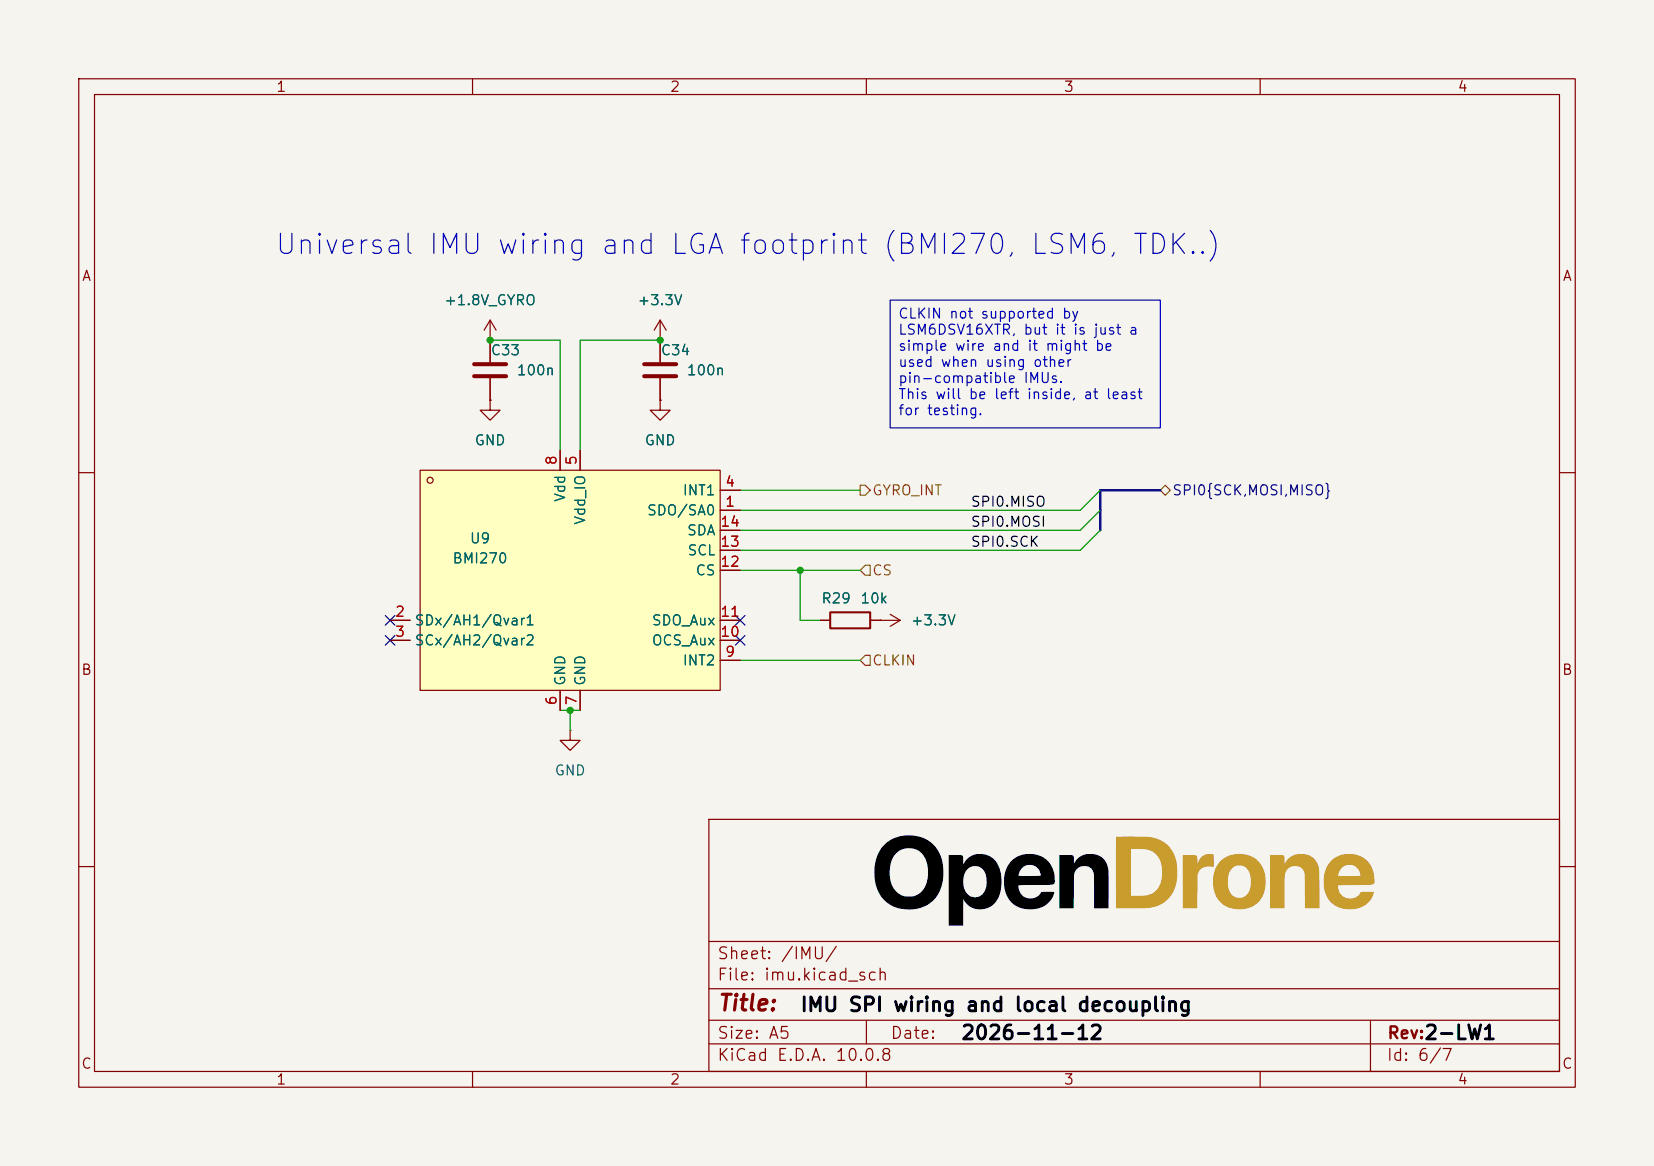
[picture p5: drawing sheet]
<svg xmlns="http://www.w3.org/2000/svg" width="210mm" height="148mm" viewBox="0 0 210 148" stroke-linecap="round" stroke-linejoin="round" font-family="sans-serif">
<path d="M0 0h210v148h-210z" fill="#f5f4ef" stroke="#f5f4ef" stroke-width=".13"/>
<g fill="none" stroke="#840000" stroke-width=".15">
<path d="M10 10h190v128h-190zM12 12h186v124h-186zM60 10v2M110 10v2M160 10v2M10 60h2M198 60h2M10 110h2M90 104h108v32h-108zM90 119.5h108M198 110h2M60 136v2"/>
<path d="M90 132.5h108M90 129.5h108M90 125.5h108M110 136v2M110 129.5v3M160 136v2M174 129.5v6.5"/>
</g>
<path d="M120.5 108.5h1.4a.33 .33 0 0 1 .4 .5v.7l.1-.1a2.47 2.47 0 0 1 2.6-1.2 2.47 2.47 0 0 1 2 2.1 4.4 4.4 0 0 1-.9 4.3 2.43 2.43 0 0 1-3.8-.7v3.4h-1.8v-5.6h1.8a1.67 1.67 0 0 0 1.7 2 1.77 1.77 0 0 0 1.3-2.1l-.1-.7-.3-.6-.4-.4-.4-.1a1.47 1.47 0 0 0-1.8 1.4v.5h-1.8zM128.5 109.3a3.2 3.2 0 0 1 3.7-.6 3.2 3.2 0 0 1 1.6 3.5h-.1a15.3 15.3 0 0 1-3.5 .1l-.9 .1a1.58 1.58 0 0 0 1.2 1.6 1.58 1.58 0 0 0 1.8-.8h1.4a.12 .12 0 0 1 .2 .1 .12 .12 0 0 1-.1 .1 3.2 3.2 0 0 1-4 1.9 3.2 3.2 0 0 1-2.3-3.6v-.6h1.8l.1 .1h.4h2.1l.3-.1a1.43 1.43 0 0 0-1.5-1.3 1.43 1.43 0 0 0-1.4 1.3h-1.8l.4-1.1z" fill="#000"/>
<g fill="#c89d2e">
<path d="M155 109.3a3.5 3.5 0 0 1 5.2 .6 3.9 3.9 0 0 1-.6 4.8 3.6 3.6 0 0 1-5-.6 4 4 0 0 1-.6-2.2h1.9a1.77 1.77 0 0 0 1.2 2.1 1.47 1.47 0 0 0 1.7-1.6 2.56 2.56 0 0 0-.6-2.2 1.41 1.41 0 0 0-1.5-.2 1.41 1.41 0 0 0-.8 1.4v.5h-1.9a3.6 3.6 0 0 1 1-2.6z"/>
<path d="M141.7 106.2h3.3a4.5 4.5 0 0 1 3 .9 4.6 4.6 0 0 1 1.5 4.3 4 4 0 0 1-4.7 3.9h-3.1v-4.5h1.9v2.9h1.1a2.48 2.48 0 0 0 2.8-2.7 2.73 2.73 0 0 0-1.3-3l-.8-.2h-1.8v3h-1.9z"/>
<path d="M161.3 108.5h1.5a.36 .36 0 0 1 .3 .6v.5h.1a2.32 2.32 0 0 1 2.5-1.1 2.32 2.32 0 0 1 1.8 2.1v4.7h-1.8l-.1-4.5a1.29 1.29 0 0 0-1.3-.9 1.29 1.29 0 0 0-1.2 1.1v4.3h-1.8z"/>
<path d="M169 109.2a3.2 3.2 0 0 1 3.8-.5 3.2 3.2 0 0 1 1.6 3.5h-.1a10.9 10.9 0 0 1-2.9 .1l-1.3 .1-.2 .1a1.57 1.57 0 0 0 1.2 1.5 1.57 1.57 0 0 0 1.7-.8h1.6a2.84 2.84 0 0 1-3.2 2.2 3.2 3.2 0 0 1-3.1-3.7v-.6l4.6 .1-.1-.6-.4-.5a1.43 1.43 0 0 0-2.3 1h-1.8a3.4 3.4 0 0 1 .9-1.9z"/>
<path d="M150.2 108.5l1.5 .1a.35 .35 0 0 1 .3 .4l.1 .7a1.47 1.47 0 0 1 2-1.2v1.4v.1h-.2a1.4 1.4 0 0 0-1.8 1.1l-.1 4.2h-1.8z"/>
</g>
<path d="M112.3 107.2a4.6 4.6 0 0 1 6.6 .5 5.5 5.5 0 0 1-.5 6.7 4.7 4.7 0 0 1-6.3-.3 4.9 4.9 0 0 1-1.1-3.3h2a2.67 2.67 0 0 0 2 3 2.3 2.3 0 0 0 2.7-2.1 3.5 3.5 0 0 0-1-3.7 2.4 2.4 0 0 0-3.7 2.1v.7h-2a4.9 4.9 0 0 1 1.3-3.6zM134.5 108.5l1.6 .1a.31 .31 0 0 1 .2 .4l.1 .6a2.32 2.32 0 0 1 2.4-1.2 2.32 2.32 0 0 1 1.9 1.9v5h-1.8v-3.7a1.31 1.31 0 0 0-.8-1.6h-.7l-.6 .2a1.36 1.36 0 0 0-.4 .9l-.1 4.2h-1.8z" fill="#000"/>
<path d="M72.4 92.7v1.3h1.3l-1.3 1.3-1.3-1.3h1.3M72.4 92.7h.1" fill="none" stroke="#840000" stroke-width=".15"/>
<path d="M53.3 59.7h38.1v27.9h-38.1z" fill="#ffffc2"/>
<g fill="none" stroke="#840000" stroke-width=".15">
<path d="M53.3 59.7h38.1v27.9h-38.1zM62.2 50.8v1.3h1.3l-1.3 1.2-1.2-1.2h1.2M62.2 50.8h.1M62.2 43.2h.1M62.2 40.6l-.7 1.3M62.2 40.6l.8 1.3M62.2 40.6v5.4M62.2 48v2.8M71.1 57.2v2.5M73.7 57.2v2.5M83.8 43.2h.1M83.8 50.8v1.3h1.3l-1.3 1.2-1.3-1.2h1.3"/>
<path d="M83.8 50.8h.1M83.8 40.6v5.4M83.8 48v2.8M83.8 40.6l-.7 1.3M83.8 40.6l.8 1.3M49.5 78.7h2.6M91.4 64.8h2.6M91.4 78.7h2.6M91.4 62.2h2.6M91.4 72.4h2.6M91.4 69.9h2.6M91.4 67.3h2.6"/>
<path d="M104.1 78.7h1.3M110.5 78.7h3.8M111.8 78.7h.1M113 78l1.3 .7M114.3 78.7l-1.3 .8M49.5 81.3h2.6M71.1 87.6v2.6M73.7 87.6v2.6M91.4 81.3h2.6M91.4 83.8h2.6"/>
<circle cx="54.6" cy="61" r=".38"/>
</g>
<path d="M60.2 46.2h4.1M60.2 47.8h4.1M81.8 46.2h4.1M81.8 47.8h4.1" fill="none" stroke="#840000" stroke-width=".51"/>
<path d="M105.4 77.7h5.1v2.1h-5.1z" fill="none" stroke="#840000" stroke-width=".25"/>
<path d="M109.2 61.6h.7l.6 .6-.6 .7h-.7zM109.9 71.8h.6v1.2h-.6l-.7-.6zM147.3 62.2l.7-.6 .6 .6-.6 .7zM109.9 83.2h.6v1.3h-.6l-.7-.7z" fill="none" stroke="#725600" stroke-width=".15"/>
<path d="M147.3 62.2h-7.6v5.1" fill="none" stroke="#000084" stroke-width=".3"/>
<path d="M62.2 43.2h8.9v14M83.8 43.2h-10.1v14M94 72.4h15.2M94 62.2h15.2M101.6 72.4v6.3h2.5M139.7 62.2l-2.5 2.6h-43.2M139.7 64.8l-2.5 2.5h-43.2M139.7 67.3l-2.5 2.6h-43.2M71.1 90.2h2.6M72.4 90.2v2.5M94 83.8h15.2" fill="none" stroke="#009600" stroke-width=".15"/>
<path d="M48.9 78.1l1.2 1.2M50.1 78.1l-1.2 1.2M93.4 78.1l1.2 1.2M94.6 78.1l-1.2 1.2M48.9 80.7l1.2 1.2M50.1 80.7l-1.2 1.2M93.4 80.7l1.2 1.2M94.6 80.7l-1.2 1.2" fill="none" stroke="#000084" stroke-width=".15"/>
<path d="M113 38.1h34.3v16.2h-34.3z" fill="none" stroke="#0000c2" stroke-width=".15"/>
<g fill="#009600">
<circle cx="62.2" cy="43.2" r=".46"/>
<circle cx="83.8" cy="43.2" r=".46"/>
<circle cx="101.6" cy="72.4" r=".46"/>
<circle cx="72.4" cy="90.2" r=".46"/>
</g>
<text font-size="2.5" fill="#0000c2" x="34.7" y="32.9">Universal IMU wiring and LGA footprint (BMI270, LSM6, TDK..)</text>
<text font-size="2" fill="#840000" x="91" y="128.8">Title:</text>
<g font-size="1.8">
<text x="101.5" y="128.9">IMU SPI wiring and local decoupling</text>
<text x="121.9" y="132.4">2026-11-12</text>
<text x="180.7" y="132.4">2-LW1</text>
</g>
<g font-size="1.5" fill="#840000">
<text x="91" y="124.8">File: imu.kicad_sch</text>
<text x="91" y="122.1">Sheet: /IMU/</text>
<text x="91" y="135">KiCad E.D.A. 10.0.8</text>
<text x="91" y="132.2">Size: A5</text>
<text x="113" y="132.2">Date:</text>
<text x="176" y="135">Id: 6/7</text>
<text x="176.1" y="132.2">Rev:</text>
</g>
<g font-size="1.3" fill="#840000">
<text x="35" y="12">1</text>
<text x="85" y="12">2</text>
<text x="135" y="12">3</text>
<text x="185" y="12">4</text>
<text x="10.3" y="36">A</text>
<text x="198.3" y="36">A</text>
<text x="10.2" y="86">B</text>
<text x="198.2" y="86">B</text>
<text x="10.2" y="136">C</text>
<text x="35" y="138">1</text>
<text x="85" y="138">2</text>
<text x="135" y="138">3</text>
<text x="185" y="138">4</text>
<text x="198.2" y="136">C</text>
</g>
<g font-size="1.3" fill="#006464">
<text x="56.3" y="39.1">+1.8V_GYRO</text>
<text x="80.9" y="39.1">+3.3V</text>
<text x="62.2" y="45.4">C33</text>
<text x="65.5" y="48">100n</text>
<text x="83.8" y="45.4">C34</text>
<text x="87.1" y="48">100n</text>
<text x="60.2" y="56.8">GND</text>
<text x="81.8" y="56.8">GND</text>
<text x="72.1" y="63.8" transform="rotate(-90 72.1 63.8)">Vdd</text>
<text x="82.1" y="65.7">SDO/SA0</text>
<text x="86.6" y="63.2">INT1</text>
<text x="57.4" y="71.8">BMI270</text>
<text x="59.6" y="69.3">U9</text>
<text x="74.6" y="66.7" transform="rotate(-90 74.6 66.7)">Vdd_IO</text>
<text x="87.1" y="68.3">SDA</text>
<text x="87.2" y="70.8">SCL</text>
<text x="88.2" y="73.4">CS</text>
<text x="104.2" y="76.9">R29</text>
<text x="109.1" y="76.9">10k</text>
<text x="52.6" y="79.7">SDx/AH1/Qvar1</text>
<text x="52.6" y="82.2">SCx/AH2/Qvar2</text>
<text x="82.7" y="82.2">OCS_Aux</text>
<text x="82.7" y="79.7">SDO_Aux</text>
<text x="115.6" y="79.7">+3.3V</text>
<text x="72.1" y="87.1" transform="rotate(-90 72.1 87.1)">GND</text>
<text x="74.6" y="87.1" transform="rotate(-90 74.6 87.1)">GND</text>
<text x="86.6" y="84.8">INT2</text>
<text x="70.3" y="98.8">GND</text>
</g>
<g font-size="1.3" fill="#0000c2">
<text x="114" y="40.8">CLKIN not supported by</text>
<text x="114" y="42.8">LSM6DSV16XTR, but it is just a</text>
<text x="114" y="44.8">simple wire and it might be</text>
<text x="114" y="46.9">used when using other</text>
<text x="114" y="48.9">pin-compatible IMUs.</text>
<text x="114" y="51">This will be left inside, at least</text>
<text x="114" y="53">for testing.</text>
</g>
<g font-size="1.3" fill="#a90000">
<text x="71" y="59.2" transform="rotate(-90 71 59.2)">8</text>
<text x="73.5" y="59.2" transform="rotate(-90 73.5 59.2)">5</text>
<text x="92" y="64.6">1</text>
<text x="92" y="62.1">4</text>
<text x="91.4" y="69.7">13</text>
<text x="91.4" y="67.2">14</text>
<text x="91.4" y="72.3">12</text>
<text x="50.1" y="78.6">2</text>
<text x="50.1" y="81.1">3</text>
<text x="91.4" y="81.1">10</text>
<text x="91.4" y="78.6">11</text>
<text x="92" y="83.7">9</text>
<text x="71" y="89.6" transform="rotate(-90 71 89.6)">6</text>
<text x="73.5" y="89.6" transform="rotate(-90 73.5 89.6)">7</text>
</g>
<g font-size="1.3" fill="#725600">
<text x="110.7" y="63.2">GYRO_INT</text>
<text x="110.7" y="73.4">CS</text>
<text x="110.7" y="84.8">CLKIN</text>
</g>
<g font-size="1.3" fill="#0f0f0f">
<text x="123.2" y="64.6">SPI0.MISO</text>
<text x="123.2" y="67.2">SPI0.MOSI</text>
<text x="123.2" y="69.7">SPI0.SCK</text>
</g>
<text font-size="1.3" fill="#000084" x="148.8" y="63.2">SPI0{SCK,MOSI,MISO}</text>
</svg>
